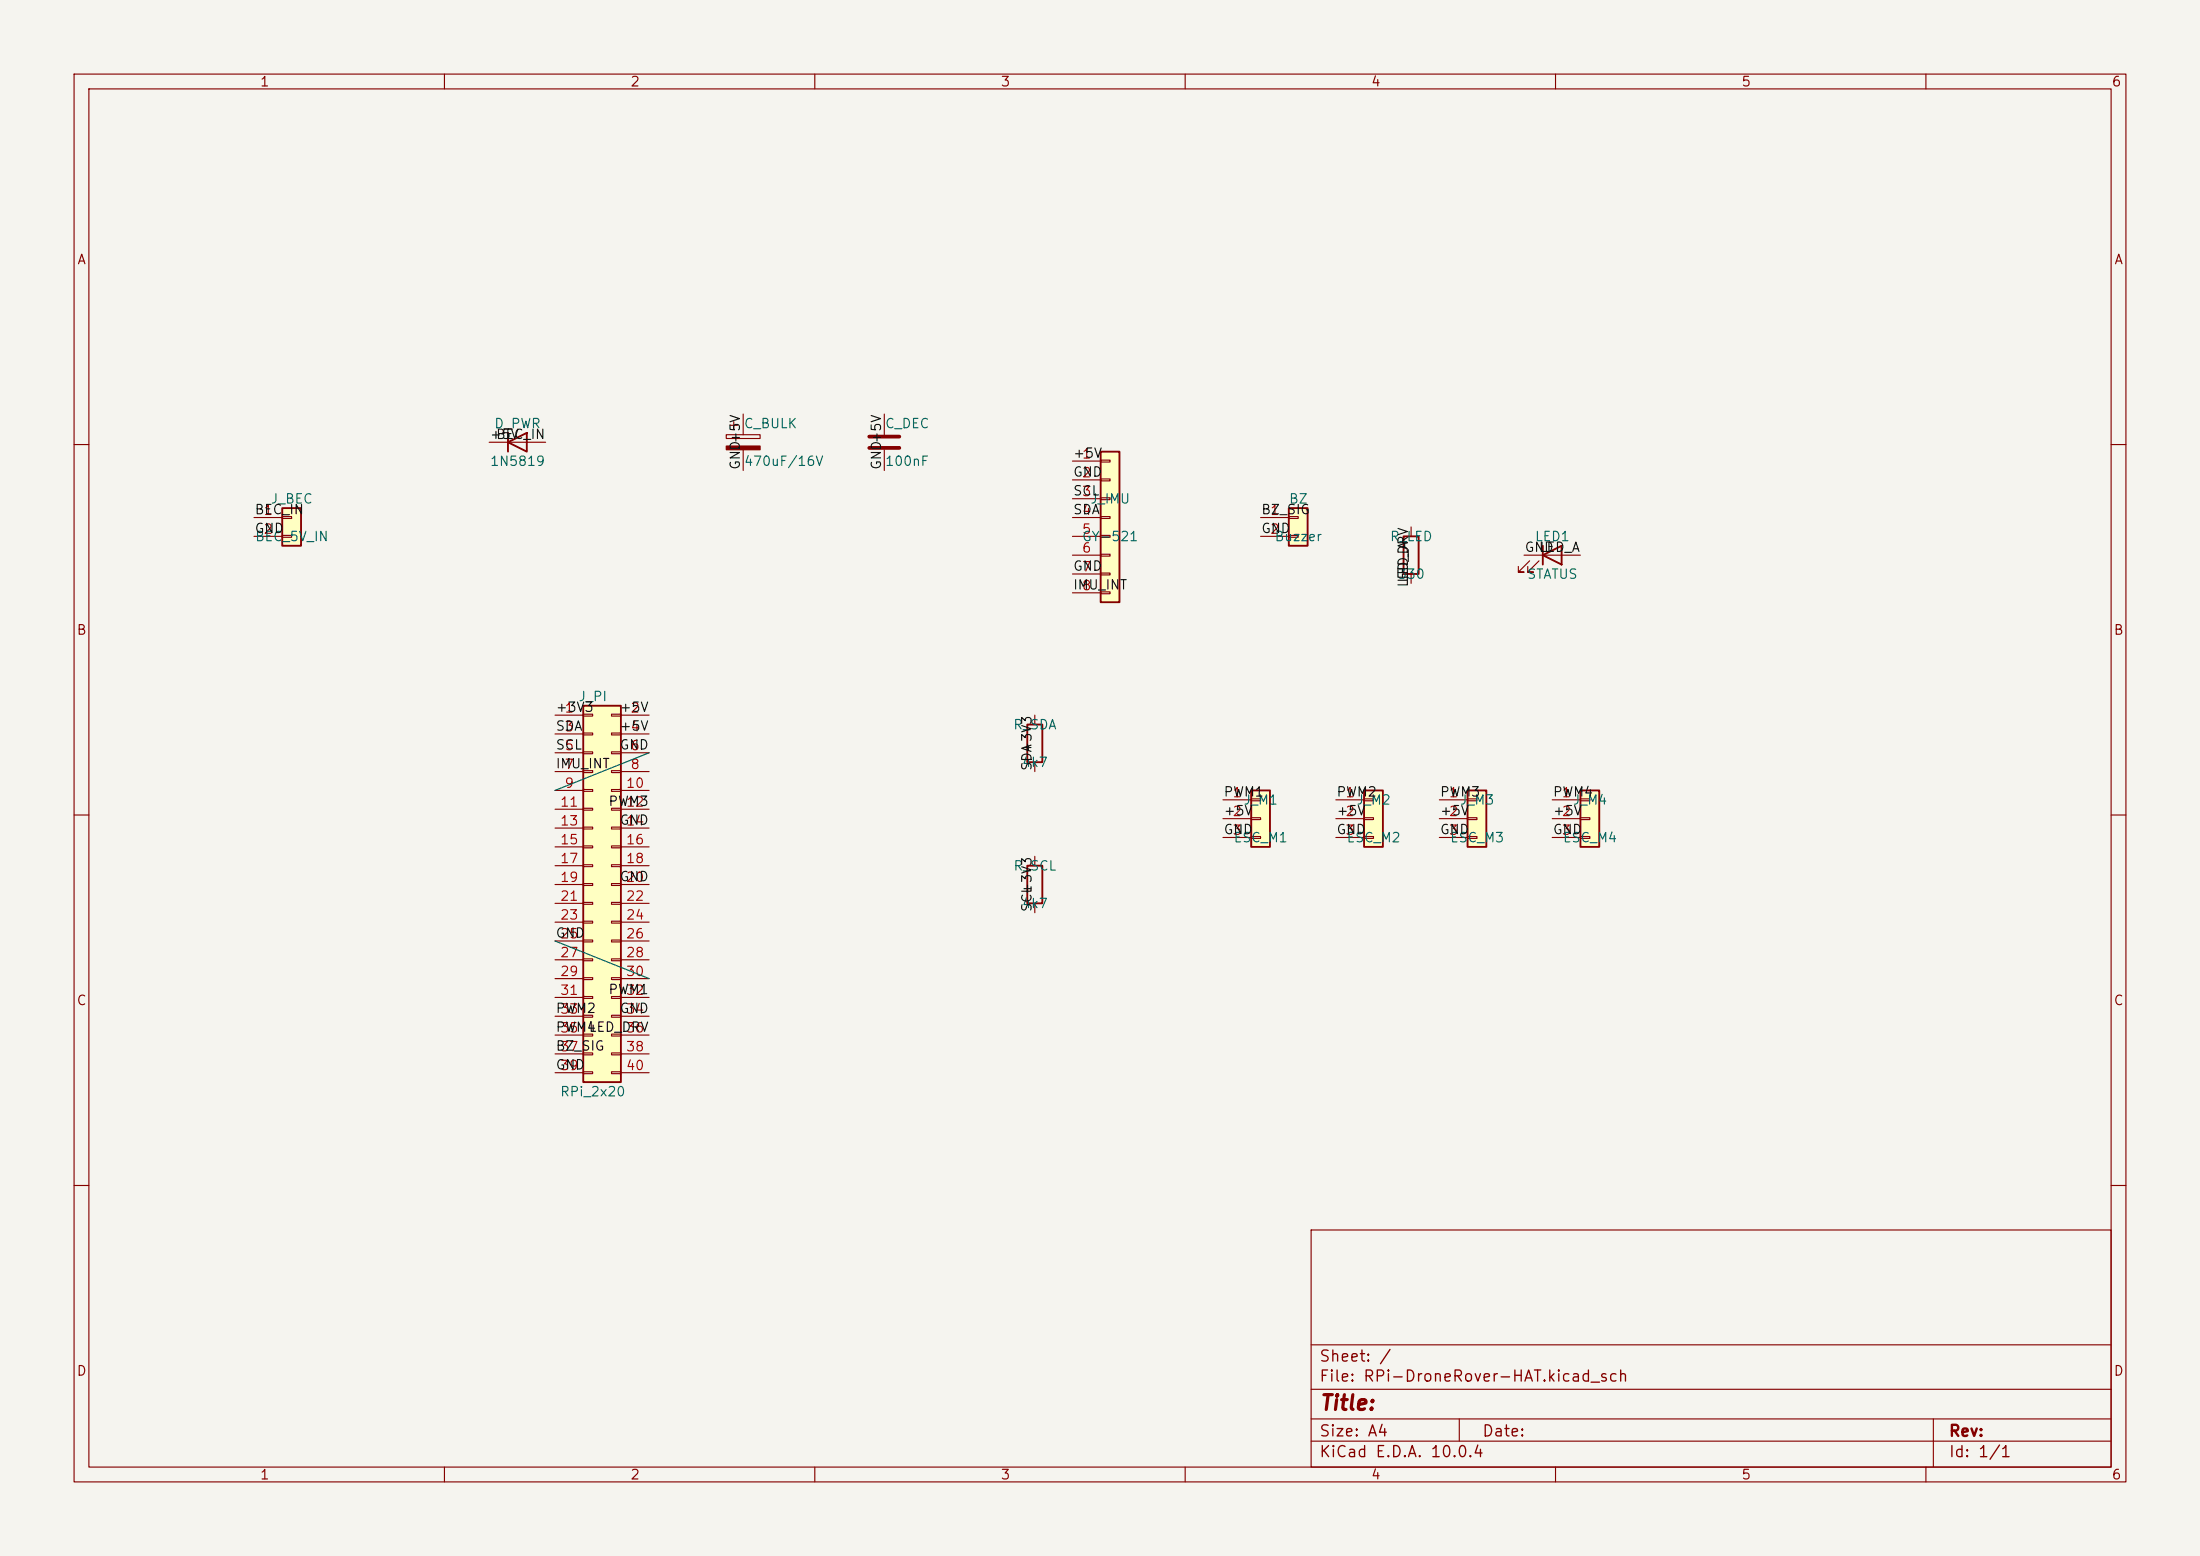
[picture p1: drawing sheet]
<svg xmlns="http://www.w3.org/2000/svg" width="297mm" height="210mm" viewBox="0 0 297 210" stroke-linecap="round" stroke-linejoin="round" font-family="sans-serif">
<path d="M0 0h297v210h-297z" fill="#f5f4ef" stroke="#f5f4ef" stroke-width=".14"/>
<g fill="none" stroke="#840000" stroke-width=".15">
<path d="M10 10h277v190h-277zM12 12h273v186h-273zM60 10v2M110 10v2M160 10v2M210 10v2M260 10v2M10 60h2M285 60h2M10 110h2M285 110h2M10 160h2"/>
<path d="M177 166h108v32h-108zM285 160h2M60 198v2M110 198v2M160 198v2M177 194.5h108M177 191.5h108M177 187.5h108M177 181.5h108M197 191.5v3M210 198v2M260 198v2"/>
<path d="M261 191.5v6.5"/>
</g>
<path d="M198.1 106.7h2.6v7.6h-2.6z" fill="#ffffc2"/>
<path d="M198.1 106.7h2.6v7.6h-2.6z" fill="none" stroke="#840000" stroke-width=".25"/>
<path d="M194.3 108h3.8M194.3 110.5h3.8M194.3 113h3.8M198.1 107.8h1.3v.3h-1.3zM198.1 110.4h1.3v.2h-1.3zM198.1 112.9h1.3v.3h-1.3z" fill="none" stroke="#840000" stroke-width=".15"/>
<path d="M168.9 106.7h2.5v7.6h-2.5z" fill="#ffffc2"/>
<path d="M168.9 106.7h2.5v7.6h-2.5z" fill="none" stroke="#840000" stroke-width=".25"/>
<path d="M165.1 108h3.8M165.1 110.5h3.8M165.1 113h3.8M168.9 107.8h1.3v.3h-1.3zM168.9 110.4h1.3v.2h-1.3zM168.9 112.9h1.3v.3h-1.3z" fill="none" stroke="#840000" stroke-width=".15"/>
<path d="M174 68.6h2.5v5.1h-2.5z" fill="#ffffc2"/>
<path d="M174 68.6h2.5v5.1h-2.5zM189.5 72.4h2v5.1h-2z" fill="none" stroke="#840000" stroke-width=".25"/>
<path d="M170.2 69.9h3.8M170.2 72.4h3.8M174 69.7h1.3v.3h-1.3zM174 72.3h1.3v.2h-1.3zM190.5 71.1v1.3M190.5 77.5v1.2" fill="none" stroke="#840000" stroke-width=".15"/>
<path d="M148.6 61h2.5v20.3h-2.5z" fill="#ffffc2"/>
<path d="M148.6 61h2.5v20.3h-2.5z" fill="none" stroke="#840000" stroke-width=".25"/>
<g fill="none" stroke="#840000" stroke-width=".15">
<path d="M144.8 62.2h3.8M144.8 64.8h3.8M144.8 67.3h3.8M144.8 69.9h3.8M144.8 72.4h3.8M144.8 74.9h3.8M144.8 77.5h3.8M148.6 62.1h1.3v.3h-1.3zM148.6 64.6h1.3v.3h-1.3zM148.6 67.2h1.3v.2h-1.3zM148.6 69.7h1.3v.3h-1.3zM148.6 72.3h1.3v.2h-1.3z"/>
<path d="M148.6 74.8h1.3v.3h-1.3zM148.6 77.3h1.3v.3h-1.3zM148.6 79.9h1.3v.2h-1.3zM144.8 80h3.8"/>
</g>
<path d="M213.4 106.7h2.5v7.6h-2.5z" fill="#ffffc2"/>
<path d="M208.3 74.9l2.5-1.2v2.5zM208.3 73.7v2.5M138.7 116.8h2v5.1h-2zM213.4 106.7h2.5v7.6h-2.5z" fill="none" stroke="#840000" stroke-width=".25"/>
<path d="M205.7 74.9h7.7M206.5 75.7l-1.5 1.5h.7h-.7v-.7M207.8 75.7l-1.6 1.5h.8h-.8v-.7M139.7 115.6v1.2M209.5 108h3.9M209.5 110.5h3.9M209.5 113h3.9M213.4 107.8h1.2v.3h-1.2zM213.4 110.4h1.2v.2h-1.2zM213.4 112.9h1.2v.3h-1.2zM139.7 121.9v1.3" fill="none" stroke="#840000" stroke-width=".15"/>
<path d="M184.1 106.7h2.6v7.6h-2.6z" fill="#ffffc2"/>
<path d="M68.6 59.7l2.5-1.3v2.6zM68.6 58.4v2.6M138.7 97.8h2v5.1h-2zM184.1 106.7h2.6v7.6h-2.6z" fill="none" stroke="#840000" stroke-width=".25"/>
<g fill="none" stroke="#840000" stroke-width=".15">
<path d="M66 59.7h7.7M98 58.7h4.6v.5h-4.6zM98.6 57.4h1M99.1 56.9v1M100.3 55.9v2.8M119.4 55.9v2.8M100.3 60.7v2.8M119.4 60.7v2.8M139.7 96.5v1.3M139.7 102.9v1.2M180.3 108h3.8M180.3 110.5h3.8"/>
<path d="M180.3 113h3.8M184.1 107.8h1.3v.3h-1.3zM184.1 110.4h1.3v.2h-1.3zM184.1 112.9h1.3v.3h-1.3z"/>
</g>
<path d="M98 60.2h4.6v.5h-4.6z" fill="#840000" stroke="#840000" stroke-width=".15"/>
<path d="M117.3 58.9h4.1M117.3 60.5h4.1" fill="none" stroke="#840000" stroke-width=".51"/>
<path d="M78.7 95.3h5.1v50.8h-5.1z" fill="#ffffc2"/>
<path d="M78.7 95.3h5.1v50.8h-5.1z" fill="none" stroke="#840000" stroke-width=".25"/>
<g fill="none" stroke="#840000" stroke-width=".15">
<path d="M74.9 96.5h3.8M74.9 99.1h3.8M78.7 96.4h1.3v.2h-1.3zM78.7 98.9h1.3v.3h-1.3zM82.5 96.4h1.3v.2h-1.3zM82.5 98.9h1.3v.3h-1.3zM83.8 96.5h3.8M83.8 99.1h3.8M74.9 101.6h3.8M74.9 104.1h3.8M74.9 106.7h3.8M74.9 109.2h3.8"/>
<path d="M74.9 111.8h3.8M74.9 114.3h3.8M74.9 116.8h3.8M74.9 119.4h3.8M78.7 101.5h1.3v.2h-1.3zM78.7 104h1.3v.3h-1.3zM78.7 106.6h1.3v.2h-1.3zM78.7 109.1h1.3v.2h-1.3zM78.7 111.6h1.3v.3h-1.3zM78.7 114.2h1.3v.2h-1.3zM78.7 116.7h1.3v.3h-1.3zM78.7 119.3h1.3v.2h-1.3z"/>
<path d="M82.5 101.5h1.3v.2h-1.3zM82.5 104h1.3v.3h-1.3zM82.5 106.6h1.3v.2h-1.3zM82.5 109.1h1.3v.2h-1.3zM82.5 111.6h1.3v.3h-1.3zM82.5 114.2h1.3v.2h-1.3zM82.5 116.7h1.3v.3h-1.3zM82.5 119.3h1.3v.2h-1.3zM83.8 101.6h3.8M83.8 104.1h3.8M83.8 106.7h3.8M83.8 109.2h3.8"/>
<path d="M83.8 111.8h3.8M83.8 114.3h3.8M83.8 116.8h3.8M83.8 119.4h3.8M74.9 121.9h3.8M74.9 124.5h3.8M74.9 127h3.8M74.9 129.5h3.8M74.9 132.1h3.8M74.9 134.6h3.8M74.9 137.2h3.8M74.9 139.7h3.8"/>
<path d="M78.7 121.8h1.3v.2h-1.3zM78.7 124.3h1.3v.3h-1.3zM78.7 126.9h1.3v.2h-1.3zM78.7 129.4h1.3v.3h-1.3zM78.7 132h1.3v.2h-1.3zM78.7 134.5h1.3v.2h-1.3zM78.7 137h1.3v.3h-1.3zM78.7 139.6h1.3v.2h-1.3zM82.5 121.8h1.3v.2h-1.3zM82.5 124.3h1.3v.3h-1.3zM82.5 126.9h1.3v.2h-1.3zM82.5 129.4h1.3v.3h-1.3z"/>
<path d="M82.5 132h1.3v.2h-1.3zM82.5 134.5h1.3v.2h-1.3zM82.5 137h1.3v.3h-1.3zM82.5 139.6h1.3v.2h-1.3zM83.8 121.9h3.8M83.8 124.5h3.8M83.8 127h3.8M83.8 129.5h3.8M83.8 132.1h3.8M83.8 134.6h3.8M83.8 137.2h3.8M83.8 139.7h3.8"/>
<path d="M74.9 142.2h3.8M74.9 144.8h3.8M78.7 142.1h1.3v.3h-1.3zM78.7 144.7h1.3v.2h-1.3zM82.5 142.1h1.3v.3h-1.3zM82.5 144.7h1.3v.2h-1.3zM83.8 142.2h3.8M83.8 144.8h3.8"/>
</g>
<path d="M38.1 68.6h2.5v5.1h-2.5z" fill="#ffffc2"/>
<path d="M38.1 68.6h2.5v5.1h-2.5z" fill="none" stroke="#840000" stroke-width=".25"/>
<path d="M34.3 69.9h3.8M34.3 72.4h3.8M38.1 69.7h1.3v.3h-1.3zM38.1 72.3h1.3v.2h-1.3z" fill="none" stroke="#840000" stroke-width=".15"/>
<path d="M87.6 101.6l-12.7 5.1M74.9 127l12.7 5.1" fill="none" stroke="#009600" stroke-width=".15"/>
<text font-size="2" fill="#840000" x="178" y="190.8">Title:</text>
<g font-size="1.5" fill="#840000">
<text x="178" y="184.2">Sheet: /</text>
<text x="178" y="186.9">File: RPi-DroneRover-HAT.kicad_sch</text>
<text x="178" y="197.1">KiCad E.D.A. 10.0.4</text>
<text x="178" y="194.3">Size: A4</text>
<text x="200" y="194.3">Date:</text>
<text x="263" y="194.3">Rev:</text>
<text x="263" y="197.1">Id: 1/1</text>
</g>
<g font-size="1.3" fill="#840000">
<text x="35" y="12">1</text>
<text x="85" y="12">2</text>
<text x="135" y="12">3</text>
<text x="185" y="12">4</text>
<text x="235" y="12">5</text>
<text x="285" y="12">6</text>
<text x="10.3" y="36">A</text>
<text x="285.3" y="36">A</text>
<text x="10.3" y="86">B</text>
<text x="285.3" y="86">B</text>
<text x="10.3" y="136">C</text>
<text x="285.3" y="136">C</text>
<text x="10.3" y="186">D</text>
<text x="285.3" y="186">D</text>
<text x="35" y="200">1</text>
<text x="85" y="200">2</text>
<text x="135" y="200">3</text>
<text x="185" y="200">4</text>
<text x="235" y="200">5</text>
<text x="285" y="200">6</text>
</g>
<g font-size="1.3" fill="#0f0f0f">
<text x="66" y="59.6">+5V</text>
<text x="66.9" y="59.6">BEC_IN</text>
<text x="100.2" y="63.5" transform="rotate(-90 100.2 63.5)">GND+5V</text>
<text x="119.3" y="63.5" transform="rotate(-90 119.3 63.5)">GND+5V</text>
<text x="144.8" y="62.1">+5V</text>
<text x="144.8" y="64.6">GND</text>
<text x="34.3" y="69.7">BEC_IN</text>
<text x="144.8" y="69.7">SDA</text>
<text x="144.8" y="67.2">SCL</text>
<text x="170.2" y="69.7">BZ_SIG</text>
<text x="34.3" y="72.3">GND</text>
<text x="144.8" y="77.3">GND</text>
<text x="170.2" y="72.3">GND</text>
<text x="205.7" y="74.8">GND</text>
<text x="207.7" y="74.8">LED_A</text>
<text x="144.8" y="79.9">IMU_INT</text>
<text x="190.4" y="79.4" transform="rotate(-90 190.4 79.4)">LED_DRV</text>
<text x="190.4" y="78.7" transform="rotate(-90 190.4 78.7)">LED_A</text>
<text x="74.9" y="96.4">+3V3</text>
<text x="74.9" y="98.9">SDA</text>
<text x="74.9" y="101.5">SCL</text>
<text x="83.6" y="96.4">+5V</text>
<text x="83.6" y="98.9">+5V</text>
<text x="83.6" y="101.5">GND</text>
<text x="139.6" y="101.8" transform="rotate(-90 139.6 101.8)">+3V3</text>
<text x="74.9" y="104">IMU_INT</text>
<text x="139.6" y="104.1" transform="rotate(-90 139.6 104.1)">SDA</text>
<text x="165.1" y="107.8">PWM1</text>
<text x="180.3" y="107.8">PWM2</text>
<text x="194.3" y="107.8">PWM3</text>
<text x="209.5" y="107.8">PWM4</text>
<text x="82" y="109.1">PWM3</text>
<text x="83.6" y="111.6">GND</text>
<text x="165.1" y="110.4">+5V</text>
<text x="165.1" y="112.9">GND</text>
<text x="180.3" y="110.4">+5V</text>
<text x="180.3" y="112.9">GND</text>
<text x="194.3" y="112.9">GND</text>
<text x="194.3" y="110.4">+5V</text>
<text x="209.5" y="110.4">+5V</text>
<text x="209.5" y="112.9">GND</text>
<text x="83.6" y="119.3">GND</text>
<text x="139.6" y="123.2" transform="rotate(-90 139.6 123.2)">SCL</text>
<text x="139.6" y="120.9" transform="rotate(-90 139.6 120.9)">+3V3</text>
<text x="74.9" y="126.9">GND</text>
<text x="74.9" y="137">PWM2</text>
<text x="82" y="134.5">PWM1</text>
<text x="83.6" y="137">GND</text>
<text x="74.9" y="142.1">BZ_SIG</text>
<text x="74.9" y="139.6">PWM4</text>
<text x="79.4" y="139.6">LED_DRV</text>
<text x="74.9" y="144.7">GND</text>
</g>
<g font-size="1.3" fill="#006464">
<text x="66.6" y="58.1">D_PWR</text>
<text x="100.3" y="58.1">C_BULK</text>
<text x="119.4" y="58.1">C_DEC</text>
<text x="66.1" y="63.2">1N5819</text>
<text x="100.3" y="63.2">470uF/16V</text>
<text x="119.4" y="63.2">100nF</text>
<text x="36.5" y="68.3">J_BEC</text>
<text x="147.1" y="68.3">J_IMU</text>
<text x="173.9" y="68.3">BZ</text>
<text x="34.3" y="73.4">BEC_5V_IN</text>
<text x="146" y="73.4">GY-521</text>
<text x="172" y="73.4">Buzzer</text>
<text x="187.6" y="73.4">R_LED</text>
<text x="207.1" y="73.4">LED1</text>
<text x="188.6" y="78.4">330</text>
<text x="206.1" y="78.4">STATUS</text>
<text x="78" y="95">J_PI</text>
<text x="136.7" y="98.8">R_SDA</text>
<text x="137.9" y="103.8">4k7</text>
<text x="167.8" y="108.9">J_M1</text>
<text x="183" y="108.9">J_M2</text>
<text x="197" y="108.9">J_M3</text>
<text x="212.2" y="108.9">J_M4</text>
<text x="136.7" y="117.8">R_SCL</text>
<text x="166.4" y="114">ESC_M1</text>
<text x="181.7" y="114">ESC_M2</text>
<text x="195.7" y="114">ESC_M3</text>
<text x="210.9" y="114">ESC_M4</text>
<text x="137.9" y="122.9">4k7</text>
<text x="75.5" y="148.3">RPi_2x20</text>
</g>
<g font-size="1.3" fill="#a90000">
<text x="146" y="62.2">1</text>
<text x="146" y="64.7">2</text>
<text x="35.5" y="69.8">1</text>
<text x="146" y="67.3">3</text>
<text x="146" y="69.8">4</text>
<text x="171.4" y="69.8">1</text>
<text x="35.5" y="72.4">2</text>
<text x="146" y="72.4">5</text>
<text x="146" y="74.9">6</text>
<text x="146" y="77.4">7</text>
<text x="171.4" y="72.4">2</text>
<text x="146" y="80">8</text>
<text x="76.1" y="96.5">1</text>
<text x="76.1" y="99">3</text>
<text x="76.1" y="101.6">5</text>
<text x="85" y="96.5">2</text>
<text x="85" y="99">4</text>
<text x="85" y="101.6">6</text>
<text x="76.1" y="104.1">7</text>
<text x="76.1" y="106.7">9</text>
<text x="84.4" y="106.7">10</text>
<text x="85" y="104.1">8</text>
<text x="166.3" y="107.9">1</text>
<text x="181.5" y="107.9">1</text>
<text x="195.5" y="107.9">1</text>
<text x="210.7" y="107.9">1</text>
<text x="75.5" y="109.2">11</text>
<text x="75.5" y="111.7">13</text>
<text x="84.4" y="109.2">12</text>
<text x="84.4" y="111.7">14</text>
<text x="166.3" y="110.5">2</text>
<text x="166.3" y="113">3</text>
<text x="181.5" y="110.5">2</text>
<text x="181.5" y="113">3</text>
<text x="195.5" y="110.5">2</text>
<text x="195.5" y="113">3</text>
<text x="210.7" y="110.5">2</text>
<text x="210.7" y="113">3</text>
<text x="75.5" y="114.3">15</text>
<text x="75.5" y="116.8">17</text>
<text x="75.5" y="119.4">19</text>
<text x="84.4" y="114.3">16</text>
<text x="84.4" y="116.8">18</text>
<text x="84.4" y="119.4">20</text>
<text x="75.5" y="121.9">21</text>
<text x="75.5" y="124.4">23</text>
<text x="84.4" y="121.9">22</text>
<text x="84.4" y="124.4">24</text>
<text x="75.5" y="127">25</text>
<text x="75.5" y="129.5">27</text>
<text x="84.4" y="127">26</text>
<text x="84.4" y="129.5">28</text>
<text x="75.5" y="132.1">29</text>
<text x="75.5" y="134.6">31</text>
<text x="75.5" y="137.1">33</text>
<text x="84.4" y="132.1">30</text>
<text x="84.4" y="134.6">32</text>
<text x="84.4" y="137.1">34</text>
<text x="75.5" y="139.7">35</text>
<text x="75.5" y="142.2">37</text>
<text x="84.4" y="139.7">36</text>
<text x="84.4" y="142.2">38</text>
<text x="75.5" y="144.8">39</text>
<text x="84.4" y="144.8">40</text>
</g>
</svg>
